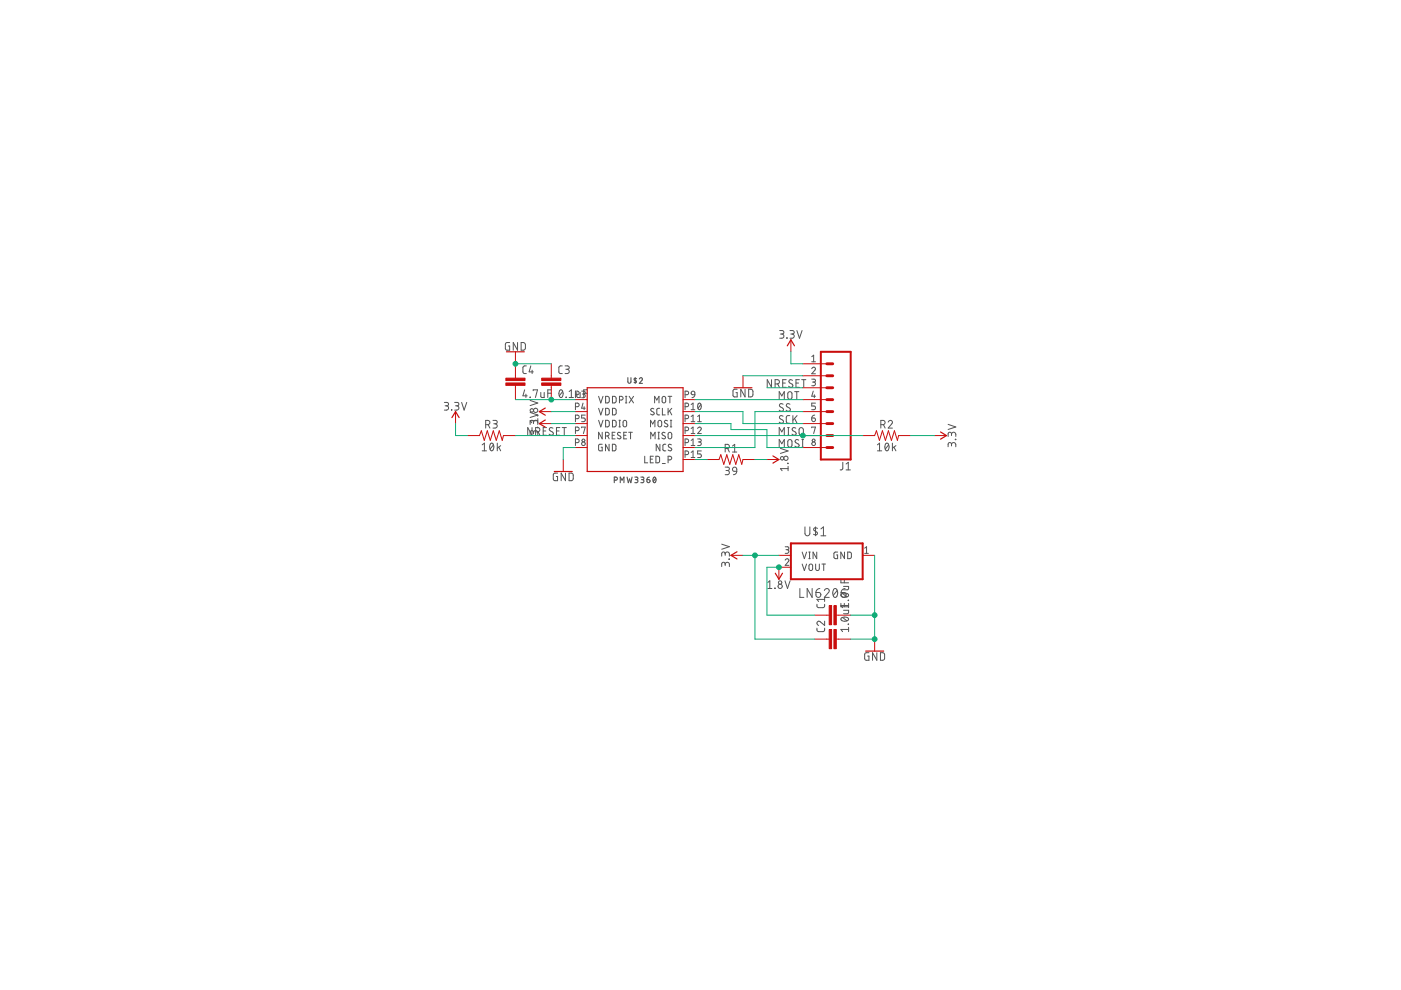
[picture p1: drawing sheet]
<?xml version="1.0" encoding="utf-8"?>
<!DOCTYPE eagle SYSTEM "eagle.dtd">
<!--
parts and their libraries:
SparkFun-PowerSymbols: Licensing: Creative Commons ShareAlike 4.0 International - https://creativecommons.org/licenses/by-sa/4.0
-->
<eagle version="9.5.2">
<drawing>
<settings>
<setting alwaysvectorfont="no"/>
<setting verticaltext="up"/>
</settings>
<grid distance="0.1" unitdist="inch" unit="inch" style="lines" multiple="1" display="no" altdistance="0.05" altunitdist="inch" altunit="inch"/>
<schematic xreflabel="%F%N/%S.%C%R" xrefpart="/%S.%C%R">
<libraries>
<library name="JH">
<symbols>
<symbol name="PMW3360">
<pin name="VDDPIX" x="-12.7" y="5.08" length="short" direction="pwr"/>
<pin name="VDD" x="-12.7" y="2.54" length="short" direction="pwr"/>
<pin name="VDDIO" x="-12.7" y="0" length="short" direction="pwr"/>
<pin name="NRESET" x="-12.7" y="-2.54" length="short" direction="in"/>
<pin name="GND" x="-12.7" y="-5.08" length="short" direction="pwr"/>
<pin name="SCLK" x="12.7" y="2.54" length="short" direction="in" rot="R180"/>
<pin name="MOSI" x="12.7" y="0" length="short" direction="in" rot="R180"/>
<pin name="MISO" x="12.7" y="-2.54" length="short" direction="out" rot="R180"/>
<pin name="NCS" x="12.7" y="-5.08" length="short" direction="in" rot="R180"/>
<pin name="LED_P" x="12.7" y="-7.62" length="short" direction="in" rot="R180"/>
<pin name="P$1" x="0" y="0" visible="off" length="point" direction="nc"/>
<pin name="MOT" x="12.7" y="5.08" length="short" direction="out" rot="R180"/>
<wire x1="-10.16" y1="7.62" x2="-10.16" y2="-10.16" width="0.254" layer="94"/>
<wire x1="-10.16" y1="-10.16" x2="10.16" y2="-10.16" width="0.254" layer="94"/>
<wire x1="10.16" y1="-10.16" x2="10.16" y2="7.62" width="0.254" layer="94"/>
<wire x1="10.16" y1="7.62" x2="-10.16" y2="7.62" width="0.254" layer="94"/>
<text x="0" y="9.144" size="1.4224" layer="95" font="vector" ratio="16" align="center">&gt;NAME</text>
<text x="0" y="-11.938" size="1.4224" layer="96" font="vector" ratio="16" align="center">&gt;VALUE</text>
</symbol>
</symbols>
<devicesets>
<deviceset name="PMW3360">
<gates>
<gate name="G$1" symbol="PMW3360" x="0" y="0"/>
</gates>
<devices>
<device name="" package="PMW3360">
<connects>
<connect gate="G$1" pin="GND" pad="P8"/>
<connect gate="G$1" pin="LED_P" pad="P15"/>
<connect gate="G$1" pin="MISO" pad="P12"/>
<connect gate="G$1" pin="MOSI" pad="P11"/>
<connect gate="G$1" pin="MOT" pad="P9"/>
<connect gate="G$1" pin="NCS" pad="P13"/>
<connect gate="G$1" pin="NRESET" pad="P7"/>
<connect gate="G$1" pin="P$1" pad="P1 P2 P6 P14 P16"/>
<connect gate="G$1" pin="SCLK" pad="P10"/>
<connect gate="G$1" pin="VDD" pad="P4"/>
<connect gate="G$1" pin="VDDIO" pad="P5"/>
<connect gate="G$1" pin="VDDPIX" pad="P3"/>
</connects>
<package3dinstances>
<package3dinstance package3d_urn="urn:adsk.eagle:package:7471877/1"/>
</package3dinstances>
<technologies>
<technology name=""/>
</technologies>
</device>
</devices>
</deviceset>
</devicesets>
</library>
<library name="SparkFun-PowerSymbols">
<symbols>
<symbol name="3.3V">
<wire x1="0.762" y1="1.27" x2="0" y2="2.54" width="0.254" layer="94"/>
<wire x1="0" y1="2.54" x2="-0.762" y2="1.27" width="0.254" layer="94"/>
<pin name="3.3V" x="0" y="0" visible="off" length="short" direction="sup" rot="R90"/>
<text x="0" y="2.794" size="1.778" layer="96" align="bottom-center">&gt;VALUE</text>
</symbol>
<symbol name="DGND">
<wire x1="-1.905" y1="0" x2="1.905" y2="0" width="0.254" layer="94"/>
<pin name="GND" x="0" y="2.54" visible="off" length="short" direction="sup" rot="R270"/>
<text x="0" y="-0.254" size="1.778" layer="96" align="top-center">&gt;VALUE</text>
</symbol>
<symbol name="1.8V">
<wire x1="0.762" y1="1.27" x2="0" y2="2.54" width="0.254" layer="94"/>
<wire x1="0" y1="2.54" x2="-0.762" y2="1.27" width="0.254" layer="94"/>
<pin name="1.8V" x="0" y="0" visible="off" length="short" direction="sup" rot="R90"/>
<text x="0" y="2.794" size="1.778" layer="96" align="bottom-center">&gt;VALUE</text>
</symbol>
</symbols>
<devicesets>
<deviceset name="3.3V" prefix="SUPPLY">
<gates>
<gate name="G$1" symbol="3.3V" x="0" y="0"/>
</gates>
<devices>
<device name="">
<technologies>
<technology name=""/>
</technologies>
</device>
</devices>
</deviceset>
<deviceset name="GND" prefix="GND">
<gates>
<gate name="1" symbol="DGND" x="0" y="0"/>
</gates>
<devices>
<device name="">
<technologies>
<technology name=""/>
</technologies>
</device>
</devices>
</deviceset>
<deviceset name="1.8V" prefix="SUPPLY">
<gates>
<gate name="G$1" symbol="1.8V" x="0" y="0"/>
</gates>
<devices>
<device name="">
<technologies>
<technology name=""/>
</technologies>
</device>
</devices>
</deviceset>
</devicesets>
</library>
<library name="SparkFun-Resistors">
<symbols>
<symbol name="RESISTOR">
<wire x1="-2.54" y1="0" x2="-2.159" y2="1.016" width="0.1524" layer="94"/>
<wire x1="-2.159" y1="1.016" x2="-1.524" y2="-1.016" width="0.1524" layer="94"/>
<wire x1="-1.524" y1="-1.016" x2="-0.889" y2="1.016" width="0.1524" layer="94"/>
<wire x1="-0.889" y1="1.016" x2="-0.254" y2="-1.016" width="0.1524" layer="94"/>
<wire x1="-0.254" y1="-1.016" x2="0.381" y2="1.016" width="0.1524" layer="94"/>
<wire x1="0.381" y1="1.016" x2="1.016" y2="-1.016" width="0.1524" layer="94"/>
<wire x1="1.016" y1="-1.016" x2="1.651" y2="1.016" width="0.1524" layer="94"/>
<wire x1="1.651" y1="1.016" x2="2.286" y2="-1.016" width="0.1524" layer="94"/>
<wire x1="2.286" y1="-1.016" x2="2.54" y2="0" width="0.1524" layer="94"/>
<text x="0" y="1.524" size="1.778" layer="95" font="vector" align="bottom-center">&gt;NAME</text>
<text x="0" y="-1.524" size="1.778" layer="96" font="vector" align="top-center">&gt;VALUE</text>
<pin name="2" x="5.08" y="0" visible="off" length="short" direction="pas" swaplevel="1" rot="R180"/>
<pin name="1" x="-5.08" y="0" visible="off" length="short" direction="pas" swaplevel="1"/>
</symbol>
</symbols>
<devicesets>
<deviceset name="10KOHM" prefix="R">
<gates>
<gate name="G$1" symbol="RESISTOR" x="0" y="0"/>
</gates>
<devices>
<device name="-HORIZ-1/4W-1%" package="AXIAL-0.3">
<connects>
<connect gate="G$1" pin="1" pad="P$1"/>
<connect gate="G$1" pin="2" pad="P$2"/>
</connects>
<technologies>
<technology name="">
<attribute name="PROD_ID" value="RES-12183" constant="no"/>
<attribute name="VALUE" value="10k" constant="no"/>
</technology>
</technologies>
</device>
<device name="-VERT-1/4W-1%" package="AXIAL-0.1">
<connects>
<connect gate="G$1" pin="1" pad="P$1"/>
<connect gate="G$1" pin="2" pad="P$2"/>
</connects>
<technologies>
<technology name="">
<attribute name="PROD_ID" value="RES-12183"/>
<attribute name="VALUE" value="10k"/>
</technology>
</technologies>
</device>
<device name="-VERT_KIT-1/4W-1%" package="AXIAL-0.1-KIT">
<connects>
<connect gate="G$1" pin="1" pad="P$1"/>
<connect gate="G$1" pin="2" pad="P$2"/>
</connects>
<technologies>
<technology name="">
<attribute name="PROD_ID" value="RES-12183" constant="no"/>
<attribute name="VALUE" value="10k" constant="no"/>
</technology>
</technologies>
</device>
<device name="-VERT-1/4W-5%" package="AXIAL-0.1">
<connects>
<connect gate="G$1" pin="1" pad="P$1"/>
<connect gate="G$1" pin="2" pad="P$2"/>
</connects>
<technologies>
<technology name="">
<attribute name="PROD_ID" value="RES-09435"/>
<attribute name="VALUE" value="10k"/>
</technology>
</technologies>
</device>
<device name="-VERT_KIT-1/4W-5%" package="AXIAL-0.1-KIT">
<connects>
<connect gate="G$1" pin="1" pad="P$1"/>
<connect gate="G$1" pin="2" pad="P$2"/>
</connects>
<technologies>
<technology name="">
<attribute name="PROD_ID" value="RES-09435"/>
<attribute name="VALUE" value="10k"/>
</technology>
</technologies>
</device>
<device name="-HORIZ-1/4W-5%" package="AXIAL-0.3">
<connects>
<connect gate="G$1" pin="1" pad="P$1"/>
<connect gate="G$1" pin="2" pad="P$2"/>
</connects>
<technologies>
<technology name="">
<attribute name="PROD_ID" value="RES-09435"/>
<attribute name="VALUE" value="10k"/>
</technology>
</technologies>
</device>
<device name="-HORIZ_KIT-1/4W-5%" package="AXIAL-0.3-KIT">
<connects>
<connect gate="G$1" pin="1" pad="P$1"/>
<connect gate="G$1" pin="2" pad="P$2"/>
</connects>
<technologies>
<technology name="">
<attribute name="PROD_ID" value="RES-09435"/>
<attribute name="VALUE" value="10k"/>
</technology>
</technologies>
</device>
<device name="-HORIZ_KIT-1/4W-1%" package="AXIAL-0.3-KIT">
<connects>
<connect gate="G$1" pin="1" pad="P$1"/>
<connect gate="G$1" pin="2" pad="P$2"/>
</connects>
<technologies>
<technology name="">
<attribute name="PROD_ID" value="RES-12183"/>
<attribute name="VALUE" value="10k"/>
</technology>
</technologies>
</device>
<device name="-VERT-1/6W-5%" package="AXIAL-0.1">
<connects>
<connect gate="G$1" pin="1" pad="P$1"/>
<connect gate="G$1" pin="2" pad="P$2"/>
</connects>
<technologies>
<technology name="">
<attribute name="PROD_ID" value="RES-08375"/>
<attribute name="VALUE" value="10k"/>
</technology>
</technologies>
</device>
<device name="-VERT_KIT-1/6W-5%" package="AXIAL-0.1-KIT">
<connects>
<connect gate="G$1" pin="1" pad="P$1"/>
<connect gate="G$1" pin="2" pad="P$2"/>
</connects>
<technologies>
<technology name="">
<attribute name="PROD_ID" value="RES-08375"/>
<attribute name="VALUE" value="10k"/>
</technology>
</technologies>
</device>
<device name="-HORIZ-1/6W-5%" package="AXIAL-0.3">
<connects>
<connect gate="G$1" pin="1" pad="P$1"/>
<connect gate="G$1" pin="2" pad="P$2"/>
</connects>
<technologies>
<technology name="">
<attribute name="PROD_ID" value="RES-08375"/>
<attribute name="VALUE" value="10k"/>
</technology>
</technologies>
</device>
<device name="-HORIZ_KIT-1/6W-5%" package="AXIAL-0.3-KIT">
<connects>
<connect gate="G$1" pin="1" pad="P$1"/>
<connect gate="G$1" pin="2" pad="P$2"/>
</connects>
<technologies>
<technology name="">
<attribute name="PROD_ID" value="RES-08375"/>
<attribute name="VALUE" value="10k"/>
</technology>
</technologies>
</device>
<device name="-0603-1/10W-1%" package="0603">
<connects>
<connect gate="G$1" pin="1" pad="1"/>
<connect gate="G$1" pin="2" pad="2"/>
</connects>
<technologies>
<technology name="">
<attribute name="PROD_ID" value="RES-00824"/>
<attribute name="VALUE" value="10k"/>
</technology>
</technologies>
</device>
</devices>
</deviceset>
<deviceset name="RESISTOR" prefix="R">
<gates>
<gate name="G$1" symbol="RESISTOR" x="0" y="0"/>
</gates>
<devices>
<device name="AXIAL-0.3" package="AXIAL-0.3">
<connects>
<connect gate="G$1" pin="1" pad="P$1"/>
<connect gate="G$1" pin="2" pad="P$2"/>
</connects>
<technologies>
<technology name="">
<attribute name="PROD_ID" value=" " constant="no"/>
<attribute name="VALUE" value=" " constant="no"/>
</technology>
</technologies>
</device>
<device name="AXIAL-0.3-KIT" package="AXIAL-0.3-KIT">
<connects>
<connect gate="G$1" pin="1" pad="P$1"/>
<connect gate="G$1" pin="2" pad="P$2"/>
</connects>
<technologies>
<technology name="">
<attribute name="PROD_ID" value=" " constant="no"/>
<attribute name="VALUE" value=" " constant="no"/>
</technology>
</technologies>
</device>
<device name="0402" package="0402">
<connects>
<connect gate="G$1" pin="1" pad="1"/>
<connect gate="G$1" pin="2" pad="2"/>
</connects>
<technologies>
<technology name="">
<attribute name="PROD_ID" value=" " constant="no"/>
<attribute name="VALUE" value=" " constant="no"/>
</technology>
</technologies>
</device>
<device name="0603" package="0603">
<connects>
<connect gate="G$1" pin="1" pad="1"/>
<connect gate="G$1" pin="2" pad="2"/>
</connects>
<technologies>
<technology name="">
<attribute name="PROD_ID" value=" " constant="no"/>
<attribute name="VALUE" value=" " constant="no"/>
</technology>
</technologies>
</device>
<device name="0805" package="0805">
<connects>
<connect gate="G$1" pin="1" pad="1"/>
<connect gate="G$1" pin="2" pad="2"/>
</connects>
<technologies>
<technology name="">
<attribute name="PROD_ID" value=" " constant="no"/>
<attribute name="VALUE" value=" " constant="no"/>
</technology>
</technologies>
</device>
<device name="1206" package="1206">
<connects>
<connect gate="G$1" pin="1" pad="1"/>
<connect gate="G$1" pin="2" pad="2"/>
</connects>
<technologies>
<technology name="">
<attribute name="PROD_ID" value=" " constant="no"/>
<attribute name="VALUE" value=" " constant="no"/>
</technology>
</technologies>
</device>
</devices>
</deviceset>
</devicesets>
</library>
<library name="SparkFun-Capacitors">
<symbols>
<symbol name="CAP">
<wire x1="0" y1="2.54" x2="0" y2="2.032" width="0.1524" layer="94"/>
<wire x1="0" y1="0" x2="0" y2="0.508" width="0.1524" layer="94"/>
<text x="1.524" y="2.921" size="1.778" layer="95" font="vector">&gt;NAME</text>
<text x="1.524" y="-2.159" size="1.778" layer="96" font="vector">&gt;VALUE</text>
<rectangle x1="-2.032" y1="0.508" x2="2.032" y2="1.016" layer="94"/>
<rectangle x1="-2.032" y1="1.524" x2="2.032" y2="2.032" layer="94"/>
<pin name="1" x="0" y="5.08" visible="off" length="short" direction="pas" swaplevel="1" rot="R270"/>
<pin name="2" x="0" y="-2.54" visible="off" length="short" direction="pas" swaplevel="1" rot="R90"/>
</symbol>
</symbols>
<devicesets>
<deviceset name="1.0UF" prefix="C">
<gates>
<gate name="G$1" symbol="CAP" x="0" y="0"/>
</gates>
<devices>
<device name="-0603-16V-10%" package="0603">
<connects>
<connect gate="G$1" pin="1" pad="1"/>
<connect gate="G$1" pin="2" pad="2"/>
</connects>
<technologies>
<technology name="">
<attribute name="PROD_ID" value="CAP-00868"/>
<attribute name="VALUE" value="1.0uF"/>
</technology>
</technologies>
</device>
<device name="-0402-16V-10%" package="0402">
<connects>
<connect gate="G$1" pin="1" pad="1"/>
<connect gate="G$1" pin="2" pad="2"/>
</connects>
<technologies>
<technology name="">
<attribute name="PROD_ID" value="CAP-12417"/>
<attribute name="VALUE" value="1.0uF"/>
</technology>
</technologies>
</device>
<device name="-0805-25V-(+80/-20%)" package="0805">
<connects>
<connect gate="G$1" pin="1" pad="1"/>
<connect gate="G$1" pin="2" pad="2"/>
</connects>
<technologies>
<technology name="">
<attribute name="PROD_ID" value="CAP-11625"/>
<attribute name="VALUE" value="1.0uF"/>
</technology>
</technologies>
</device>
<device name="-1206-50V-10%" package="1206">
<connects>
<connect gate="G$1" pin="1" pad="1"/>
<connect gate="G$1" pin="2" pad="2"/>
</connects>
<technologies>
<technology name="">
<attribute name="PROD_ID" value="CAP-09822"/>
<attribute name="VALUE" value="1.0uF"/>
</technology>
</technologies>
</device>
<device name="-0805-25V-10%" package="0805">
<connects>
<connect gate="G$1" pin="1" pad="1"/>
<connect gate="G$1" pin="2" pad="2"/>
</connects>
<technologies>
<technology name="">
<attribute name="PROD_ID" value="CAP-08064"/>
<attribute name="VALUE" value="1.0uF"/>
</technology>
</technologies>
</device>
<device name="-0603-16V-10%-X7R" package="0603">
<connects>
<connect gate="G$1" pin="1" pad="1"/>
<connect gate="G$1" pin="2" pad="2"/>
</connects>
<technologies>
<technology name="">
<attribute name="PROD_ID" value="CAP-13930"/>
<attribute name="VALUE" value="1.0uF"/>
</technology>
</technologies>
</device>
</devices>
</deviceset>
<deviceset name="0.1UF" prefix="C">
<gates>
<gate name="G$1" symbol="CAP" x="0" y="0"/>
</gates>
<devices>
<device name="-0402-16V-10%" package="0402">
<connects>
<connect gate="G$1" pin="1" pad="1"/>
<connect gate="G$1" pin="2" pad="2"/>
</connects>
<technologies>
<technology name="">
<attribute name="PROD_ID" value="CAP-12416"/>
<attribute name="VALUE" value="0.1uF"/>
</technology>
</technologies>
</device>
<device name="-0603-25V-(+80/-20%)" package="0603">
<connects>
<connect gate="G$1" pin="1" pad="1"/>
<connect gate="G$1" pin="2" pad="2"/>
</connects>
<technologies>
<technology name="">
<attribute name="PROD_ID" value="CAP-00810"/>
<attribute name="VALUE" value="0.1uF"/>
</technology>
</technologies>
</device>
<device name="-0603-25V-5%" package="0603">
<connects>
<connect gate="G$1" pin="1" pad="1"/>
<connect gate="G$1" pin="2" pad="2"/>
</connects>
<technologies>
<technology name="">
<attribute name="PROD_ID" value="CAP-08604"/>
<attribute name="VALUE" value="0.1uF"/>
</technology>
</technologies>
</device>
<device name="-KIT-EZ-50V-20%" package="CAP-PTH-SMALL-KIT">
<connects>
<connect gate="G$1" pin="1" pad="1"/>
<connect gate="G$1" pin="2" pad="2"/>
</connects>
<technologies>
<technology name="">
<attribute name="PROD_ID" value="CAP-08370"/>
<attribute name="VALUE" value="0.1uF"/>
</technology>
</technologies>
</device>
<device name="-0603-100V-10%" package="0603">
<connects>
<connect gate="G$1" pin="1" pad="1"/>
<connect gate="G$1" pin="2" pad="2"/>
</connects>
<technologies>
<technology name="">
<attribute name="PROD_ID" value="CAP-08390"/>
<attribute name="VALUE" value="0.1uF"/>
</technology>
</technologies>
</device>
</devices>
</deviceset>
<deviceset name="4.7UF" prefix="C">
<gates>
<gate name="G$1" symbol="CAP" x="0" y="-2.54"/>
</gates>
<devices>
<device name="-0603-6.3V-(10%)" package="0603">
<connects>
<connect gate="G$1" pin="1" pad="1"/>
<connect gate="G$1" pin="2" pad="2"/>
</connects>
<technologies>
<technology name="">
<attribute name="PROD_ID" value="CAP-08280"/>
<attribute name="VALUE" value="4.7uF"/>
</technology>
</technologies>
</device>
<device name="-1206-16V-(+80/-20%)" package="1206">
<connects>
<connect gate="G$1" pin="1" pad="1"/>
<connect gate="G$1" pin="2" pad="2"/>
</connects>
<technologies>
<technology name="">
<attribute name="PROD_ID" value="CAP-10300" constant="no"/>
<attribute name="VALUE" value="4.7uF" constant="no"/>
</technology>
</technologies>
</device>
<device name="-0603-35V-(20%)" package="0603">
<connects>
<connect gate="G$1" pin="1" pad="1"/>
<connect gate="G$1" pin="2" pad="2"/>
</connects>
<technologies>
<technology name="">
<attribute name="PROD_ID" value="CAP-14106"/>
<attribute name="VALUE" value="4.7uF"/>
</technology>
</technologies>
</device>
</devices>
</deviceset>
</devicesets>
</library>
<library name="MCP1700T-3302E_TT">
<symbols>
<symbol name="MCP1700T-3302E/TT">
<wire x1="-7.62" y1="2.54" x2="-7.62" y2="-5.08" width="0.4064" layer="94"/>
<wire x1="-7.62" y1="-5.08" x2="7.62" y2="-5.08" width="0.4064" layer="94"/>
<wire x1="7.62" y1="-5.08" x2="7.62" y2="2.54" width="0.4064" layer="94"/>
<wire x1="7.62" y1="2.54" x2="-7.62" y2="2.54" width="0.4064" layer="94"/>
<text x="-4.7303" y="4.04051875" size="2.083790625" layer="95" ratio="10" rot="SR0">&gt;NAME</text>
<text x="-5.79775" y="-9.0301" size="2.08515" layer="96" ratio="10" rot="SR0">&gt;VALUE</text>
<pin name="VIN" x="-10.16" y="0" length="short" direction="in"/>
<pin name="GND" x="10.16" y="0" length="short" direction="pwr" rot="R180"/>
<pin name="VOUT" x="-10.16" y="-2.54" length="short" direction="out"/>
</symbol>
</symbols>
<devicesets>
<deviceset name="MCP1700T-3302E/TT">
<gates>
<gate name="A" symbol="MCP1700T-3302E/TT" x="0" y="0"/>
</gates>
<devices>
<device name="" package="SOT95P237X112-3N">
<connects>
<connect gate="A" pin="GND" pad="1"/>
<connect gate="A" pin="VIN" pad="3"/>
<connect gate="A" pin="VOUT" pad="2"/>
</connects>
<technologies>
<technology name="">
<attribute name="AVAILABILITY" value="Unavailable"/>
<attribute name="DESCRIPTION" value=" MCP1700 Series 250 mA 3.3 V Fixed Output LDO Voltage Regulator - SOT-23 "/>
<attribute name="MF" value="Microchip"/>
<attribute name="MP" value="MCP1700T-3302E/TT"/>
<attribute name="PACKAGE" value="SOT-23-3 Microchip"/>
<attribute name="PRICE" value="None"/>
</technology>
</technologies>
</device>
</devices>
</deviceset>
</devicesets>
</library>
<library name="SparkFun-Connectors">
<symbols>
<symbol name="CONN_08">
<wire x1="1.27" y1="-10.16" x2="-5.08" y2="-10.16" width="0.4064" layer="94"/>
<wire x1="-1.27" y1="-2.54" x2="0" y2="-2.54" width="0.6096" layer="94"/>
<wire x1="-1.27" y1="-5.08" x2="0" y2="-5.08" width="0.6096" layer="94"/>
<wire x1="-1.27" y1="-7.62" x2="0" y2="-7.62" width="0.6096" layer="94"/>
<wire x1="-5.08" y1="12.7" x2="-5.08" y2="-10.16" width="0.4064" layer="94"/>
<wire x1="1.27" y1="-10.16" x2="1.27" y2="12.7" width="0.4064" layer="94"/>
<wire x1="-5.08" y1="12.7" x2="1.27" y2="12.7" width="0.4064" layer="94"/>
<wire x1="-1.27" y1="2.54" x2="0" y2="2.54" width="0.6096" layer="94"/>
<wire x1="-1.27" y1="0" x2="0" y2="0" width="0.6096" layer="94"/>
<wire x1="-1.27" y1="5.08" x2="0" y2="5.08" width="0.6096" layer="94"/>
<wire x1="-1.27" y1="7.62" x2="0" y2="7.62" width="0.6096" layer="94"/>
<wire x1="-1.27" y1="10.16" x2="0" y2="10.16" width="0.6096" layer="94"/>
<text x="-5.08" y="-12.446" size="1.778" layer="96" font="vector">&gt;VALUE</text>
<text x="-5.08" y="13.208" size="1.778" layer="95" font="vector">&gt;NAME</text>
<pin name="1" x="5.08" y="-7.62" visible="pad" length="middle" direction="pas" swaplevel="1" rot="R180"/>
<pin name="2" x="5.08" y="-5.08" visible="pad" length="middle" direction="pas" swaplevel="1" rot="R180"/>
<pin name="3" x="5.08" y="-2.54" visible="pad" length="middle" direction="pas" swaplevel="1" rot="R180"/>
<pin name="4" x="5.08" y="0" visible="pad" length="middle" direction="pas" swaplevel="1" rot="R180"/>
<pin name="5" x="5.08" y="2.54" visible="pad" length="middle" direction="pas" swaplevel="1" rot="R180"/>
<pin name="6" x="5.08" y="5.08" visible="pad" length="middle" direction="pas" swaplevel="1" rot="R180"/>
<pin name="7" x="5.08" y="7.62" visible="pad" length="middle" direction="pas" swaplevel="1" rot="R180"/>
<pin name="8" x="5.08" y="10.16" visible="pad" length="middle" direction="pas" swaplevel="1" rot="R180"/>
</symbol>
</symbols>
<devicesets>
<deviceset name="CONN_08" prefix="J" uservalue="yes">
<gates>
<gate name="G$1" symbol="CONN_08" x="-2.54" y="0"/>
</gates>
<devices>
<device name="&quot;" package="1X08">
<connects>
<connect gate="G$1" pin="1" pad="1"/>
<connect gate="G$1" pin="2" pad="2"/>
<connect gate="G$1" pin="3" pad="3"/>
<connect gate="G$1" pin="4" pad="4"/>
<connect gate="G$1" pin="5" pad="5"/>
<connect gate="G$1" pin="6" pad="6"/>
<connect gate="G$1" pin="7" pad="7"/>
<connect gate="G$1" pin="8" pad="8"/>
</connects>
<package3dinstances>
<package3dinstance package3d_urn="urn:adsk.eagle:package:38138/1"/>
</package3dinstances>
<technologies>
<technology name="">
<attribute name="PROD_ID" value="CONN-08438"/>
</technology>
</technologies>
</device>
<device name="LOCK" package="1X08_LOCK">
<connects>
<connect gate="G$1" pin="1" pad="1"/>
<connect gate="G$1" pin="2" pad="2"/>
<connect gate="G$1" pin="3" pad="3"/>
<connect gate="G$1" pin="4" pad="4"/>
<connect gate="G$1" pin="5" pad="5"/>
<connect gate="G$1" pin="6" pad="6"/>
<connect gate="G$1" pin="7" pad="7"/>
<connect gate="G$1" pin="8" pad="8"/>
</connects>
<package3dinstances>
<package3dinstance package3d_urn="urn:adsk.eagle:package:38137/1"/>
</package3dinstances>
<technologies>
<technology name=""/>
</technologies>
</device>
<device name="LOCK_LONGPADS" package="1X08_LOCK_LONGPADS">
<connects>
<connect gate="G$1" pin="1" pad="1"/>
<connect gate="G$1" pin="2" pad="2"/>
<connect gate="G$1" pin="3" pad="3"/>
<connect gate="G$1" pin="4" pad="4"/>
<connect gate="G$1" pin="5" pad="5"/>
<connect gate="G$1" pin="6" pad="6"/>
<connect gate="G$1" pin="7" pad="7"/>
<connect gate="G$1" pin="8" pad="8"/>
</connects>
<package3dinstances>
<package3dinstance package3d_urn="urn:adsk.eagle:package:38140/1"/>
</package3dinstances>
<technologies>
<technology name=""/>
</technologies>
</device>
<device name="LONGPADS" package="1X08_LONGPADS">
<connects>
<connect gate="G$1" pin="1" pad="1"/>
<connect gate="G$1" pin="2" pad="2"/>
<connect gate="G$1" pin="3" pad="3"/>
<connect gate="G$1" pin="4" pad="4"/>
<connect gate="G$1" pin="5" pad="5"/>
<connect gate="G$1" pin="6" pad="6"/>
<connect gate="G$1" pin="7" pad="7"/>
<connect gate="G$1" pin="8" pad="8"/>
</connects>
<package3dinstances>
<package3dinstance package3d_urn="urn:adsk.eagle:package:38142/1"/>
</package3dinstances>
<technologies>
<technology name=""/>
</technologies>
</device>
<device name="3.5MM-8" package="SCREWTERMINAL-3.5MM-8">
<connects>
<connect gate="G$1" pin="1" pad="1"/>
<connect gate="G$1" pin="2" pad="2"/>
<connect gate="G$1" pin="3" pad="3"/>
<connect gate="G$1" pin="4" pad="4"/>
<connect gate="G$1" pin="5" pad="5"/>
<connect gate="G$1" pin="6" pad="6"/>
<connect gate="G$1" pin="7" pad="7"/>
<connect gate="G$1" pin="8" pad="8"/>
</connects>
<package3dinstances>
<package3dinstance package3d_urn="urn:adsk.eagle:package:38143/1"/>
</package3dinstances>
<technologies>
<technology name=""/>
</technologies>
</device>
<device name="SMD-STRAIGHT-FEMALE" package="1X08_SMD">
<connects>
<connect gate="G$1" pin="1" pad="1"/>
<connect gate="G$1" pin="2" pad="2"/>
<connect gate="G$1" pin="3" pad="3"/>
<connect gate="G$1" pin="4" pad="4"/>
<connect gate="G$1" pin="5" pad="5"/>
<connect gate="G$1" pin="6" pad="6"/>
<connect gate="G$1" pin="7" pad="7"/>
<connect gate="G$1" pin="8" pad="8"/>
</connects>
<package3dinstances>
<package3dinstance package3d_urn="urn:adsk.eagle:package:38144/1"/>
</package3dinstances>
<technologies>
<technology name="">
<attribute name="PROD_ID" value="CONN-10204"/>
<attribute name="SF_ID" value="PRT-11543" constant="no"/>
</technology>
</technologies>
</device>
<device name="SMD-STRAIGHT-ALT-FEMALE" package="1X08_SMD_ALT">
<connects>
<connect gate="G$1" pin="1" pad="1"/>
<connect gate="G$1" pin="2" pad="2"/>
<connect gate="G$1" pin="3" pad="3"/>
<connect gate="G$1" pin="4" pad="4"/>
<connect gate="G$1" pin="5" pad="5"/>
<connect gate="G$1" pin="6" pad="6"/>
<connect gate="G$1" pin="7" pad="7"/>
<connect gate="G$1" pin="8" pad="8"/>
</connects>
<package3dinstances>
<package3dinstance package3d_urn="urn:adsk.eagle:package:38148/1"/>
</package3dinstances>
<technologies>
<technology name="">
<attribute name="PROD_ID" value="CONN-10204"/>
<attribute name="SF_ID" value="PRT-11543" constant="no"/>
</technology>
</technologies>
</device>
<device name="SMD-COMBO-FEMALE" package="1X08_SMD_COMBINED">
<connects>
<connect gate="G$1" pin="1" pad="1"/>
<connect gate="G$1" pin="2" pad="2"/>
<connect gate="G$1" pin="3" pad="3"/>
<connect gate="G$1" pin="4" pad="4"/>
<connect gate="G$1" pin="5" pad="5"/>
<connect gate="G$1" pin="6" pad="6"/>
<connect gate="G$1" pin="7" pad="7"/>
<connect gate="G$1" pin="8" pad="8"/>
</connects>
<package3dinstances>
<package3dinstance package3d_urn="urn:adsk.eagle:package:38146/1"/>
</package3dinstances>
<technologies>
<technology name="">
<attribute name="PROD_ID" value="CONN-10204"/>
<attribute name="SF_ID" value="PRT-11543" constant="no"/>
</technology>
</technologies>
</device>
<device name="BM08B-SRSS-TB" package="BM08B-SRSS-TB">
<connects>
<connect gate="G$1" pin="1" pad="1"/>
<connect gate="G$1" pin="2" pad="2"/>
<connect gate="G$1" pin="3" pad="3"/>
<connect gate="G$1" pin="4" pad="4"/>
<connect gate="G$1" pin="5" pad="5"/>
<connect gate="G$1" pin="6" pad="6"/>
<connect gate="G$1" pin="7" pad="7"/>
<connect gate="G$1" pin="8" pad="8"/>
</connects>
<package3dinstances>
<package3dinstance package3d_urn="urn:adsk.eagle:package:38145/1"/>
</package3dinstances>
<technologies>
<technology name="">
<attribute name="PROD_ID" value="CONN-10556" constant="no"/>
</technology>
</technologies>
</device>
<device name="SMD-MALE" package="1X08_SMD_MALE">
<connects>
<connect gate="G$1" pin="1" pad="1"/>
<connect gate="G$1" pin="2" pad="2"/>
<connect gate="G$1" pin="3" pad="3"/>
<connect gate="G$1" pin="4" pad="4"/>
<connect gate="G$1" pin="5" pad="5"/>
<connect gate="G$1" pin="6" pad="6"/>
<connect gate="G$1" pin="7" pad="7"/>
<connect gate="G$1" pin="8" pad="8"/>
</connects>
<package3dinstances>
<package3dinstance package3d_urn="urn:adsk.eagle:package:38150/1"/>
</package3dinstances>
<technologies>
<technology name="">
<attribute name="PROD_ID" value="CONN-11292"/>
<attribute name="SF_ID" value="PRT-11541" constant="no"/>
</technology>
</technologies>
</device>
<device name="NO_SILK_FEMALE_PTH" package="1X08_NO_SILK">
<connects>
<connect gate="G$1" pin="1" pad="1"/>
<connect gate="G$1" pin="2" pad="2"/>
<connect gate="G$1" pin="3" pad="3"/>
<connect gate="G$1" pin="4" pad="4"/>
<connect gate="G$1" pin="5" pad="5"/>
<connect gate="G$1" pin="6" pad="6"/>
<connect gate="G$1" pin="7" pad="7"/>
<connect gate="G$1" pin="8" pad="8"/>
</connects>
<package3dinstances>
<package3dinstance package3d_urn="urn:adsk.eagle:package:38149/1"/>
</package3dinstances>
<technologies>
<technology name="">
<attribute name="PROD_ID" value="CONN-08438"/>
</technology>
</technologies>
</device>
<device name="LOCK_NO_SILK" package="1X08_LOCK_NO_SILK">
<connects>
<connect gate="G$1" pin="1" pad="1"/>
<connect gate="G$1" pin="2" pad="2"/>
<connect gate="G$1" pin="3" pad="3"/>
<connect gate="G$1" pin="4" pad="4"/>
<connect gate="G$1" pin="5" pad="5"/>
<connect gate="G$1" pin="6" pad="6"/>
<connect gate="G$1" pin="7" pad="7"/>
<connect gate="G$1" pin="8" pad="8"/>
</connects>
<package3dinstances>
<package3dinstance package3d_urn="urn:adsk.eagle:package:38147/1"/>
</package3dinstances>
<technologies>
<technology name=""/>
</technologies>
</device>
<device name="FEMALE_LOCK" package="1X08_FEMALE_LOCK">
<connects>
<connect gate="G$1" pin="1" pad="1"/>
<connect gate="G$1" pin="2" pad="2"/>
<connect gate="G$1" pin="3" pad="3"/>
<connect gate="G$1" pin="4" pad="4"/>
<connect gate="G$1" pin="5" pad="5"/>
<connect gate="G$1" pin="6" pad="6"/>
<connect gate="G$1" pin="7" pad="7"/>
<connect gate="G$1" pin="8" pad="8"/>
</connects>
<package3dinstances>
<package3dinstance package3d_urn="urn:adsk.eagle:package:38151/1"/>
</package3dinstances>
<technologies>
<technology name="">
<attribute name="PROD_ID" value="CONN-09233" constant="no"/>
<attribute name="SF_ID" value="PRT-09279" constant="no"/>
</technology>
</technologies>
</device>
</devices>
</deviceset>
</devicesets>
</library>
</libraries>
<attributes>
</attributes>
<variantdefs>
</variantdefs>
<classes>
<class number="0" name="default" width="0" drill="0">
</class>
</classes>
<parts>
<part name="U$1" library="MCP1700T-3302E_TT" deviceset="MCP1700T-3302E/TT" device="" value="LN6206"/>
<part name="U$2" library="JH" deviceset="PMW3360" device="" package3d_urn="urn:adsk.eagle:package:7471877/1"/>
<part name="GND24" library="SparkFun-PowerSymbols" deviceset="GND" device=""/>
<part name="C1" library="SparkFun-Capacitors" deviceset="1.0UF" device="-0603-16V-10%-X7R" value="1.0uF"/>
<part name="C2" library="SparkFun-Capacitors" deviceset="1.0UF" device="-0603-16V-10%-X7R" value="1.0uF"/>
<part name="SUPPLY18" library="SparkFun-PowerSymbols" deviceset="1.8V" device=""/>
<part name="SUPPLY24" library="SparkFun-PowerSymbols" deviceset="1.8V" device=""/>
<part name="SUPPLY26" library="SparkFun-PowerSymbols" deviceset="3.3V" device=""/>
<part name="R1" library="SparkFun-Resistors" deviceset="RESISTOR" device="0603" value="39"/>
<part name="SUPPLY27" library="SparkFun-PowerSymbols" deviceset="1.8V" device=""/>
<part name="SUPPLY34" library="SparkFun-PowerSymbols" deviceset="3.3V" device=""/>
<part name="GND25" library="SparkFun-PowerSymbols" deviceset="GND" device=""/>
<part name="R2" library="SparkFun-Resistors" deviceset="10KOHM" device="-0603-1/10W-1%" value="10k"/>
<part name="SUPPLY36" library="SparkFun-PowerSymbols" deviceset="3.3V" device=""/>
<part name="R3" library="SparkFun-Resistors" deviceset="10KOHM" device="-0603-1/10W-1%" value="10k"/>
<part name="SUPPLY38" library="SparkFun-PowerSymbols" deviceset="3.3V" device=""/>
<part name="C3" library="SparkFun-Capacitors" deviceset="0.1UF" device="-0603-25V-5%" value="0.1uF"/>
<part name="C4" library="SparkFun-Capacitors" deviceset="4.7UF" device="-0603-6.3V-(10%)" value="4.7uF"/>
<part name="GND26" library="SparkFun-PowerSymbols" deviceset="GND" device=""/>
<part name="J1" library="SparkFun-Connectors" deviceset="CONN_08" device="LOCK" package3d_urn="urn:adsk.eagle:package:38137/1"/>
<part name="SUPPLY1" library="SparkFun-PowerSymbols" deviceset="3.3V" device=""/>
<part name="GND1" library="SparkFun-PowerSymbols" deviceset="GND" device=""/>
</parts>
<sheets>
<sheet>
<plain>
</plain>
<instances>
<instance part="U$1" gate="A" x="99.06" y="20.32" smashed="yes">
<attribute name="NAME" x="94.3297" y="24.36051875" size="2.083790625" layer="95" ratio="10" rot="SR0"/>
<attribute name="VALUE" x="93.26225" y="11.2899" size="2.08515" layer="96" ratio="10" rot="SR0"/>
</instance>
<instance part="U$2" gate="G$1" x="58.42" y="48.26" smashed="yes">
<attribute name="NAME" x="58.42" y="57.404" size="1.4224" layer="95" font="vector" ratio="16" align="center"/>
<attribute name="VALUE" x="58.42" y="36.322" size="1.4224" layer="96" font="vector" ratio="16" align="center"/>
</instance>
<instance part="GND24" gate="1" x="109.22" y="0" smashed="yes">
<attribute name="VALUE" x="109.22" y="-0.254" size="1.778" layer="96" align="top-center"/>
</instance>
<instance part="C1" gate="G$1" x="101.6" y="7.62" smashed="yes" rot="R90">
<attribute name="NAME" x="98.679" y="9.144" size="1.778" layer="95" font="vector" rot="R90"/>
<attribute name="VALUE" x="103.759" y="9.144" size="1.778" layer="96" font="vector" rot="R90"/>
</instance>
<instance part="C2" gate="G$1" x="101.6" y="2.54" smashed="yes" rot="R90">
<attribute name="NAME" x="98.679" y="4.064" size="1.778" layer="95" font="vector" rot="R90"/>
<attribute name="VALUE" x="103.759" y="4.064" size="1.778" layer="96" font="vector" rot="R90"/>
</instance>
<instance part="SUPPLY18" gate="G$1" x="88.9" y="17.78" smashed="yes" rot="R180">
<attribute name="VALUE" x="88.9" y="14.986" size="1.778" layer="96" rot="R180" align="bottom-center"/>
</instance>
<instance part="SUPPLY24" gate="G$1" x="40.64" y="50.8" smashed="yes" rot="R90">
<attribute name="VALUE" x="37.846" y="50.8" size="1.778" layer="96" rot="R90" align="bottom-center"/>
</instance>
<instance part="SUPPLY26" gate="G$1" x="40.64" y="48.26" smashed="yes" rot="R90">
<attribute name="VALUE" x="37.846" y="48.26" size="1.778" layer="96" rot="R90" align="bottom-center"/>
</instance>
<instance part="R1" gate="G$1" x="78.74" y="40.64" smashed="yes">
<attribute name="NAME" x="78.74" y="42.164" size="1.778" layer="95" font="vector" align="bottom-center"/>
<attribute name="VALUE" x="78.74" y="39.116" size="1.778" layer="96" font="vector" align="top-center"/>
</instance>
<instance part="SUPPLY27" gate="G$1" x="86.36" y="40.64" smashed="yes" rot="R270">
<attribute name="VALUE" x="89.154" y="40.64" size="1.778" layer="96" rot="R270" align="bottom-center"/>
</instance>
<instance part="SUPPLY34" gate="G$1" x="81.28" y="20.32" smashed="yes" rot="R90">
<attribute name="VALUE" x="78.486" y="20.32" size="1.778" layer="96" rot="R90" align="bottom-center"/>
</instance>
<instance part="GND25" gate="1" x="43.18" y="38.1" smashed="yes">
<attribute name="VALUE" x="43.18" y="37.846" size="1.778" layer="96" align="top-center"/>
</instance>
<instance part="R2" gate="G$1" x="111.76" y="45.72" smashed="yes">
<attribute name="NAME" x="111.76" y="47.244" size="1.778" layer="95" font="vector" align="bottom-center"/>
<attribute name="VALUE" x="111.76" y="44.196" size="1.778" layer="96" font="vector" align="top-center"/>
</instance>
<instance part="SUPPLY36" gate="G$1" x="121.92" y="45.72" smashed="yes" rot="R270">
<attribute name="VALUE" x="124.714" y="45.72" size="1.778" layer="96" rot="R270" align="bottom-center"/>
</instance>
<instance part="R3" gate="G$1" x="27.94" y="45.72" smashed="yes">
<attribute name="NAME" x="27.94" y="47.244" size="1.778" layer="95" font="vector" align="bottom-center"/>
<attribute name="VALUE" x="27.94" y="44.196" size="1.778" layer="96" font="vector" align="top-center"/>
</instance>
<instance part="SUPPLY38" gate="G$1" x="20.32" y="48.26" smashed="yes">
<attribute name="VALUE" x="20.32" y="51.054" size="1.778" layer="96" align="bottom-center"/>
</instance>
<instance part="C3" gate="G$1" x="40.64" y="55.88" smashed="yes">
<attribute name="NAME" x="42.164" y="58.801" size="1.778" layer="95" font="vector"/>
<attribute name="VALUE" x="42.164" y="53.721" size="1.778" layer="96" font="vector"/>
</instance>
<instance part="C4" gate="G$1" x="33.02" y="55.88" smashed="yes">
<attribute name="NAME" x="34.544" y="58.801" size="1.778" layer="95" font="vector"/>
<attribute name="VALUE" x="34.544" y="53.721" size="1.778" layer="96" font="vector"/>
</instance>
<instance part="GND26" gate="1" x="33.02" y="63.5" smashed="yes" rot="R180">
<attribute name="VALUE" x="33.02" y="63.754" size="1.778" layer="96" rot="R180" align="top-center"/>
</instance>
<instance part="J1" gate="G$1" x="99.06" y="53.34" smashed="yes" rot="R180">
<attribute name="VALUE" x="104.14" y="65.786" size="1.778" layer="96" font="vector" rot="R180"/>
<attribute name="NAME" x="104.14" y="40.132" size="1.778" layer="95" font="vector" rot="R180"/>
</instance>
<instance part="SUPPLY1" gate="G$1" x="91.44" y="63.5" smashed="yes">
<attribute name="VALUE" x="91.44" y="66.294" size="1.778" layer="96" align="bottom-center"/>
</instance>
<instance part="GND1" gate="1" x="81.28" y="55.88" smashed="yes">
<attribute name="VALUE" x="81.28" y="55.626" size="1.778" layer="96" align="top-center"/>
</instance>
</instances>
<busses>
</busses>
<nets>
<net name="GND" class="0">
<segment>
<pinref part="U$1" gate="A" pin="GND"/>
<pinref part="GND24" gate="1" pin="GND"/>
<wire x1="109.22" y1="2.54" x2="109.22" y2="7.62" width="0.1524" layer="91"/>
<pinref part="C2" gate="G$1" pin="2"/>
<wire x1="109.22" y1="7.62" x2="109.22" y2="20.32" width="0.1524" layer="91"/>
<wire x1="104.14" y1="2.54" x2="109.22" y2="2.54" width="0.1524" layer="91"/>
<junction x="109.22" y="2.54"/>
<pinref part="C1" gate="G$1" pin="2"/>
<wire x1="104.14" y1="7.62" x2="109.22" y2="7.62" width="0.1524" layer="91"/>
<junction x="109.22" y="7.62"/>
</segment>
<segment>
<pinref part="C3" gate="G$1" pin="1"/>
<pinref part="C4" gate="G$1" pin="1"/>
<wire x1="40.64" y1="60.96" x2="33.02" y2="60.96" width="0.1524" layer="91"/>
<pinref part="GND26" gate="1" pin="GND"/>
<junction x="33.02" y="60.96"/>
</segment>
<segment>
<pinref part="U$2" gate="G$1" pin="GND"/>
<wire x1="45.72" y1="43.18" x2="43.18" y2="43.18" width="0.1524" layer="91"/>
<pinref part="GND25" gate="1" pin="GND"/>
<wire x1="43.18" y1="43.18" x2="43.18" y2="40.64" width="0.1524" layer="91"/>
</segment>
<segment>
<pinref part="J1" gate="G$1" pin="2"/>
<pinref part="GND1" gate="1" pin="GND"/>
<wire x1="93.98" y1="58.42" x2="81.28" y2="58.42" width="0.1524" layer="91"/>
</segment>
</net>
<net name="1.8V" class="0">
<segment>
<pinref part="U$1" gate="A" pin="VOUT"/>
<wire x1="88.9" y1="17.78" x2="86.36" y2="17.78" width="0.1524" layer="91"/>
<wire x1="86.36" y1="17.78" x2="86.36" y2="7.62" width="0.1524" layer="91"/>
<pinref part="C1" gate="G$1" pin="1"/>
<wire x1="86.36" y1="7.62" x2="96.52" y2="7.62" width="0.1524" layer="91"/>
<pinref part="SUPPLY18" gate="G$1" pin="1.8V"/>
<junction x="88.9" y="17.78"/>
</segment>
<segment>
<pinref part="SUPPLY24" gate="G$1" pin="1.8V"/>
<pinref part="U$2" gate="G$1" pin="VDD"/>
<wire x1="40.64" y1="50.8" x2="45.72" y2="50.8" width="0.1524" layer="91"/>
</segment>
<segment>
<pinref part="R1" gate="G$1" pin="2"/>
<pinref part="SUPPLY27" gate="G$1" pin="1.8V"/>
<wire x1="86.36" y1="40.64" x2="83.82" y2="40.64" width="0.1524" layer="91"/>
</segment>
</net>
<net name="3.3V" class="0">
<segment>
<pinref part="SUPPLY26" gate="G$1" pin="3.3V"/>
<pinref part="U$2" gate="G$1" pin="VDDIO"/>
<wire x1="40.64" y1="48.26" x2="45.72" y2="48.26" width="0.1524" layer="91"/>
</segment>
<segment>
<pinref part="U$1" gate="A" pin="VIN"/>
<wire x1="88.9" y1="20.32" x2="83.82" y2="20.32" width="0.1524" layer="91"/>
<wire x1="83.82" y1="20.32" x2="81.28" y2="20.32" width="0.1524" layer="91"/>
<pinref part="C2" gate="G$1" pin="1"/>
<wire x1="83.82" y1="2.54" x2="96.52" y2="2.54" width="0.1524" layer="91"/>
<pinref part="SUPPLY34" gate="G$1" pin="3.3V"/>
<wire x1="83.82" y1="2.54" x2="83.82" y2="20.32" width="0.1524" layer="91"/>
<junction x="83.82" y="20.32"/>
</segment>
<segment>
<pinref part="R2" gate="G$1" pin="2"/>
<pinref part="SUPPLY36" gate="G$1" pin="3.3V"/>
<wire x1="121.92" y1="45.72" x2="116.84" y2="45.72" width="0.1524" layer="91"/>
</segment>
<segment>
<pinref part="R3" gate="G$1" pin="1"/>
<pinref part="SUPPLY38" gate="G$1" pin="3.3V"/>
<wire x1="22.86" y1="45.72" x2="20.32" y2="45.72" width="0.1524" layer="91"/>
<wire x1="20.32" y1="45.72" x2="20.32" y2="48.26" width="0.1524" layer="91"/>
</segment>
<segment>
<pinref part="J1" gate="G$1" pin="1"/>
<pinref part="SUPPLY1" gate="G$1" pin="3.3V"/>
<wire x1="93.98" y1="60.96" x2="91.44" y2="60.96" width="0.1524" layer="91"/>
<wire x1="91.44" y1="60.96" x2="91.44" y2="63.5" width="0.1524" layer="91"/>
</segment>
</net>
<net name="N$36" class="0">
<segment>
<pinref part="U$2" gate="G$1" pin="LED_P"/>
<pinref part="R1" gate="G$1" pin="1"/>
<wire x1="73.66" y1="40.64" x2="71.12" y2="40.64" width="0.1524" layer="91"/>
</segment>
</net>
<net name="MISO" class="0">
<segment>
<wire x1="106.68" y1="45.72" x2="93.98" y2="45.72" width="0.1524" layer="91"/>
<pinref part="R2" gate="G$1" pin="1"/>
<pinref part="J1" gate="G$1" pin="7"/>
<pinref part="U$2" gate="G$1" pin="MISO"/>
<wire x1="71.12" y1="45.72" x2="93.98" y2="45.72" width="0.1524" layer="91"/>
<junction x="93.98" y="45.72"/>
<label x="88.9" y="45.72" size="1.778" layer="95"/>
</segment>
</net>
<net name="MOT" class="0">
<segment>
<pinref part="U$2" gate="G$1" pin="MOT"/>
<wire x1="71.12" y1="53.34" x2="93.98" y2="53.34" width="0.1524" layer="91"/>
<pinref part="J1" gate="G$1" pin="4"/>
<label x="88.9" y="53.34" size="1.778" layer="95"/>
</segment>
</net>
<net name="NRESET" class="0">
<segment>
<pinref part="R3" gate="G$1" pin="2"/>
<pinref part="U$2" gate="G$1" pin="NRESET"/>
<wire x1="33.02" y1="45.72" x2="45.72" y2="45.72" width="0.1524" layer="91"/>
<label x="35.56" y="45.72" size="1.778" layer="95"/>
</segment>
<segment>
<wire x1="93.98" y1="55.88" x2="86.36" y2="55.88" width="0.1524" layer="91"/>
<label x="86.36" y="55.88" size="1.778" layer="95"/>
<pinref part="J1" gate="G$1" pin="3"/>
</segment>
</net>
<net name="N$48" class="0">
<segment>
<pinref part="U$2" gate="G$1" pin="VDDPIX"/>
<pinref part="C3" gate="G$1" pin="2"/>
<wire x1="45.72" y1="53.34" x2="40.64" y2="53.34" width="0.1524" layer="91"/>
<pinref part="C4" gate="G$1" pin="2"/>
<wire x1="40.64" y1="53.34" x2="33.02" y2="53.34" width="0.1524" layer="91"/>
<junction x="40.64" y="53.34"/>
</segment>
</net>
<net name="SS" class="0">
<segment>
<pinref part="U$2" gate="G$1" pin="NCS"/>
<wire x1="71.12" y1="43.18" x2="83.82" y2="43.18" width="0.1524" layer="91"/>
<wire x1="83.82" y1="43.18" x2="83.82" y2="50.8" width="0.1524" layer="91"/>
<pinref part="J1" gate="G$1" pin="5"/>
<wire x1="83.82" y1="50.8" x2="93.98" y2="50.8" width="0.1524" layer="91"/>
<label x="88.9" y="50.8" size="1.778" layer="95"/>
</segment>
</net>
<net name="SCK" class="0">
<segment>
<pinref part="U$2" gate="G$1" pin="SCLK"/>
<wire x1="71.12" y1="50.8" x2="81.28" y2="50.8" width="0.1524" layer="91"/>
<wire x1="81.28" y1="50.8" x2="81.28" y2="48.26" width="0.1524" layer="91"/>
<pinref part="J1" gate="G$1" pin="6"/>
<wire x1="81.28" y1="48.26" x2="93.98" y2="48.26" width="0.1524" layer="91"/>
<label x="88.9" y="48.26" size="1.778" layer="95"/>
</segment>
</net>
<net name="MOSI" class="0">
<segment>
<pinref part="U$2" gate="G$1" pin="MOSI"/>
<wire x1="71.12" y1="48.26" x2="78.74" y2="48.26" width="0.1524" layer="91"/>
<wire x1="78.74" y1="48.26" x2="78.74" y2="46.99" width="0.1524" layer="91"/>
<wire x1="78.74" y1="46.99" x2="86.36" y2="46.99" width="0.1524" layer="91"/>
<wire x1="86.36" y1="46.99" x2="86.36" y2="43.18" width="0.1524" layer="91"/>
<pinref part="J1" gate="G$1" pin="8"/>
<wire x1="86.36" y1="43.18" x2="93.98" y2="43.18" width="0.1524" layer="91"/>
<label x="88.9" y="43.18" size="1.778" layer="95"/>
</segment>
</net>
</nets>
</sheet>
</sheets>
</schematic>
</drawing>
<compatibility>
<note version="8.2" severity="warning">
Since Version 8.2, EAGLE supports online libraries. The ids
of those online libraries will not be understood (or retained)
with this version.
</note>
<note version="8.3" severity="warning">
Since Version 8.3, EAGLE supports URNs for individual library
assets (packages, symbols, and devices). The URNs of those assets
will not be understood (or retained) with this version.
</note>
<note version="8.3" severity="warning">
Since Version 8.3, EAGLE supports the association of 3D packages
with devices in libraries, schematics, and board files. Those 3D
packages will not be understood (or retained) with this version.
</note>
</compatibility>
</eagle>
